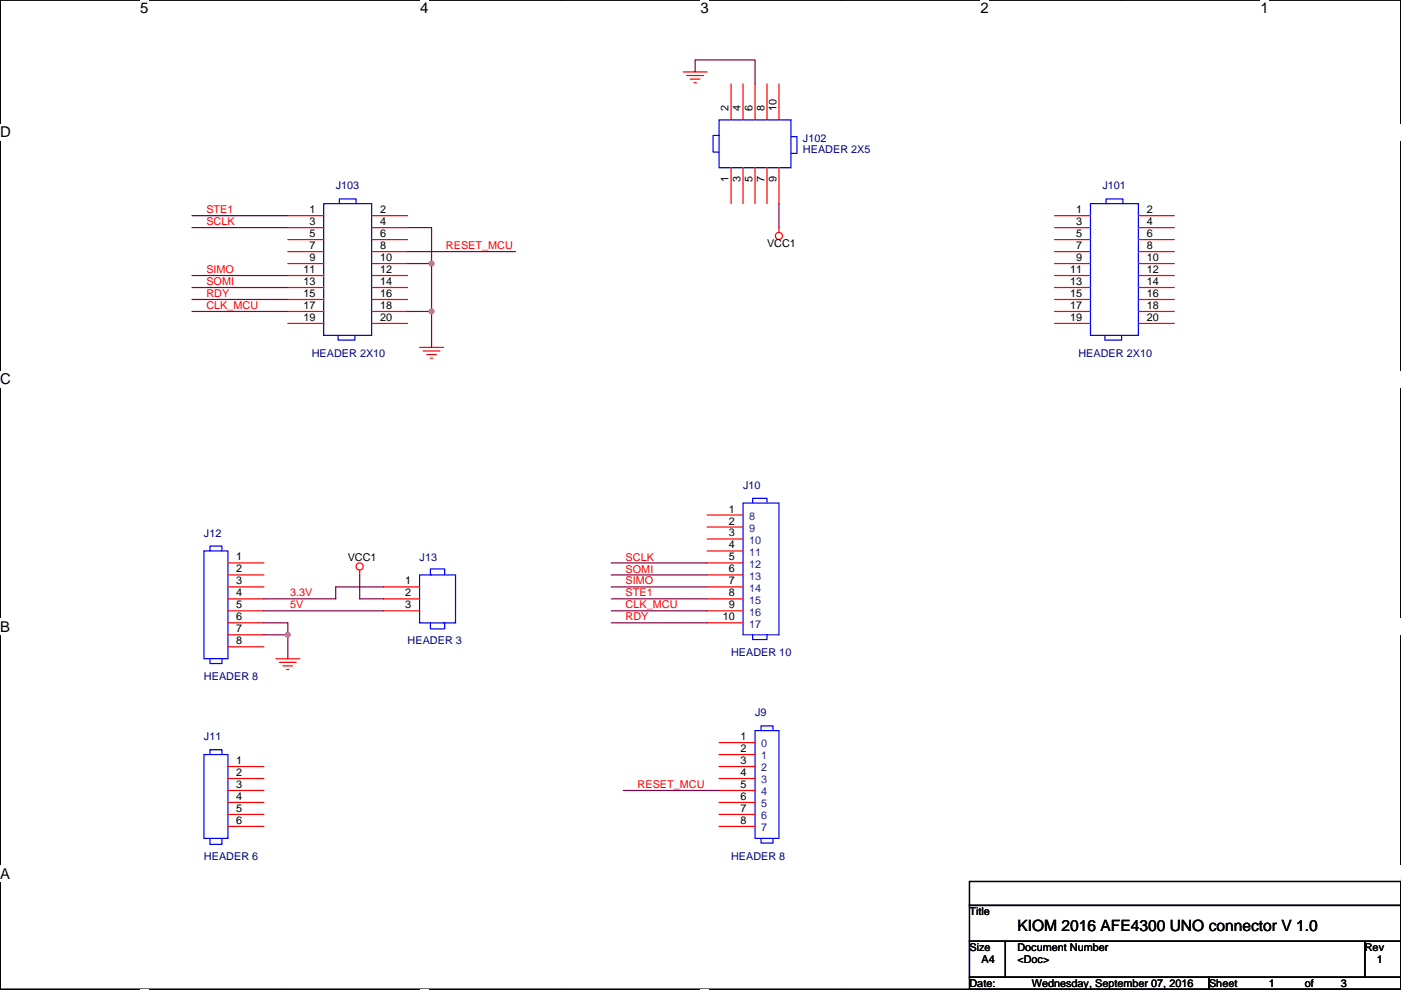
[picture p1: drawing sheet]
<svg xmlns="http://www.w3.org/2000/svg" width="297mm" height="210mm" viewBox="0 0 297 210" stroke-linecap="round" stroke-linejoin="round" font-family="sans-serif">
<path d="M.1 0h296.9v209.8h-296.9z" fill="none" stroke="#000" stroke-width=".25"/>
<g fill="#fff">
<path d="M29.7 0h1.8v3.5h-1.8z"/>
<path d="M29.7 209.8l1.8 .1z"/>
</g>
<path d="M59.4 0h.1M59.4 209.8h.1" fill="none" stroke="#000" stroke-width=".25"/>
<g fill="#fff">
<path d="M89.1 0h1.8v3.5h-1.8z"/>
<path d="M89.1 209.8l1.8 .1z"/>
</g>
<path d="M118.8 0h.1M118.8 209.8h.1" fill="none" stroke="#000" stroke-width=".25"/>
<g fill="#fff">
<path d="M148.5 0h1.8v3.5h-1.8z"/>
<path d="M148.5 209.8l1.8 .1z"/>
</g>
<path d="M178.2 0h.1M178.2 209.8h.1" fill="none" stroke="#000" stroke-width=".25"/>
<g fill="#fff">
<path d="M207.9 0h1.7v3.5h-1.7z"/>
<path d="M207.9 209.8l1.7 .1z"/>
</g>
<path d="M237.6 0h.1M237.6 209.8h.1" fill="none" stroke="#000" stroke-width=".25"/>
<g fill="#fff">
<path d="M267.3 0h1.7v3.5h-1.7z"/>
<path d="M267.3 209.8l1.7 .1z"/>
<path d="M.1 26.2h2.2v3.6h-2.2z"/>
<path d="M297 26.2v3.6z"/>
<path d="M.1 78.7h2.2v3.5h-2.2z"/>
<path d="M297 78.7v3.5z"/>
</g>
<path d="M.1 52.5h.1M297 52.5h.1" fill="none" stroke="#000" stroke-width=".25"/>
<g fill="#fff">
<path d="M.1 131.1h2.1v3.6h-2.1z"/>
<path d="M297 131.1v3.6z"/>
</g>
<path d="M.1 104.9h.1M297 104.9h.1" fill="none" stroke="#000" stroke-width=".25"/>
<g fill="#fff">
<path d="M0 183.6h2.2v3.5h-2.2z"/>
<path d="M297 183.6v3.5z"/>
</g>
<path d="M.1 157.4h.1M297 157.4h.1M205.5 199.7h7.7v7.6h-7.7zM205.5 187h91.5v5h-91.5zM205.5 192h91.5v7.7h-91.5zM213.2 199.7h76.2v7.6h-76.2zM289.4 199.7h7.6v7.6h-7.6zM205.5 207.3h50.8v2.5h-50.8zM256.3 207.3h40.7v2.5h-40.7z" fill="none" stroke="#000" stroke-width=".25"/>
<g fill="none" stroke="#f00" stroke-width=".25">
<path d="M144.8 15.3h5.1M145.6 16h3.6M146.4 16.8h2M147.1 17.5h.5M155 17.8v7.6M157.5 17.8v7.6M160.1 17.8v7.6M162.6 17.8v7.6M165.2 17.8v7.6M155 35.6v7.6M157.5 35.6v7.6M160.1 35.6v7.6"/>
<path d="M162.6 35.6v7.6M165.2 35.6v7.6M61 45.7h7.6M61 48.3h7.6M61 50.8h7.6M61 53.4h7.6M61 55.9h7.6M61 58.4h7.6M78.8 45.7h7.6M78.8 48.3h7.6M78.8 50.8h7.6M78.8 53.4h7.6"/>
<path d="M78.8 55.9h7.6M78.8 58.4h7.6M165.2 48.3v1M223.6 45.7h7.6M223.6 48.3h7.6M223.6 50.8h7.6M223.6 53.4h7.6M223.6 55.9h7.6M223.6 58.4h7.6M241.4 45.7h7.6M241.4 48.3h7.6M241.4 50.8h7.6"/>
<path d="M241.4 53.4h7.6M241.4 55.9h7.6M241.4 58.4h7.6M61 61h7.6M61 63.5h7.6M61 66.1h7.6M61 68.6h7.6M78.8 61h7.6M78.8 63.5h7.6M78.8 66.1h7.6M78.8 68.6h7.6M89 73.7h5"/>
<path d="M89.7 74.4h3.6M90.5 75.2h2M91.2 76h.6M223.6 61h7.6M223.6 63.5h7.6M223.6 66.1h7.6M223.6 68.6h7.6M241.4 61h7.6M241.4 63.5h7.6M241.4 66.1h7.6M241.4 68.6h7.6M48.3 119.4h7.6"/>
<path d="M149.9 109.2h7.6M149.9 111.8h7.6M149.9 114.3h7.6M149.9 116.9h7.6M149.9 119.4h7.6M48.3 121.9h7.6M48.3 124.5h7.6M48.3 127h7.6M48.3 129.6h7.6M48.3 132.1h7.6M48.3 134.6h7.6M48.3 137.2h7.6"/>
<path d="M58.5 139.7h5.1M76.3 120.9v1M81.3 124.5h7.7M81.3 127h7.7M81.3 129.6h7.7M149.9 121.9h7.6M149.9 124.5h7.6M149.9 127h7.6M149.9 129.6h7.6M149.9 132.1h7.6M59.2 140.5h3.6M60 141.2h2"/>
<path d="M60.8 142h.5M152.5 157.5h7.6M48.3 162.6h7.6M48.3 165.1h7.6M48.3 167.7h7.6M48.3 170.2h7.6M48.3 172.7h7.6M48.3 175.3h7.6M152.5 160h7.6M152.5 162.6h7.6M152.5 165.1h7.6M152.5 167.7h7.6"/>
<path d="M152.5 170.2h7.6M152.5 172.7h7.6M152.5 175.3h7.6"/>
<circle cx="165.1" cy="50" r=".76"/>
<circle cx="76.2" cy="120.1" r=".76"/>
</g>
<g fill="none" stroke="#00f" stroke-width=".25">
<path d="M152.5 25.4h15.2v10.2h-15.2zM152.5 28.7h-1.3v3.6h1.3M167.7 29h1.3v3.5h-1.3M68.6 43.2h10.2v27.9h-10.2zM71.9 43.2v-1h3.6v1M231.2 43.2h10.2v27.9h-10.2zM234.5 43.2v-1h3.6v1M71.7 71.1v1.1h3.5v-1.1M234.2 71.1v1.1h3.6v-1.1M43.2 116.9h5.1v22.8h-5.1zM44.5 116.9v-1.1h2.6v1.1M157.5 106.7h7.7v27.9h-7.7z"/>
<path d="M159.6 106.7v-1h3v1M44.5 139.7v1h2.6v-1M89 121.9h7.6v10.2h-7.6zM91.2 132.1v1.3h3.1v-1.3h-.3M91.5 121.9h-.3v-1.2h3.1v1.2M159.6 134.6v1.1h3v-1.1M160.1 155h5.1v22.8h-5.1zM161.4 155v-1.1h2.5v1.1M43.2 160h5.1v17.8h-5.1zM44.5 160v-1h2.6v1M44.5 177.8v1.3h2.6v-1.3M161.4 177.8v1h2.5v-1"/>
</g>
<g fill="none" stroke="#800040" stroke-width=".25">
<path d="M147.4 15.3v-2.6h12.7v5.1M40.7 45.7h20.3M40.7 58.4h20.3M40.7 48.3h20.3M86.4 53.4h22.9M86.4 48.3h5.1v7.6M86.4 55.9h5.1v10.2M165.2 43.2v5.1M40.7 63.5h20.3M40.7 66.1h20.3M40.7 61h20.3M86.4 66.1h5.1v7.6"/>
<path d="M129.6 119.4h20.3M55.9 134.6h5.1M55.9 132.1h5.1v2.5M55.9 129.6h25.4M61 134.6v5.1M76.3 121.9v5.1h5M81.3 124.5h-10.1v2.5h-15.3M129.6 121.9h20.3M129.6 127h20.3M129.6 124.5h20.3M129.6 132.1h20.3M129.6 129.6h20.3"/>
<path d="M132.1 167.7h20.4"/>
</g>
<g fill="#f0f" stroke="#f0f" stroke-width=".25">
<circle cx="61" cy="134.6" r=".5"/>
<circle cx="91.5" cy="55.9" r=".5"/>
<circle cx="91.5" cy="66" r=".5"/>
</g>
<text font-size="3.3" x="215.7" y="197.5">KIOM 2016 AFE4300 UNO connector V 1.0</text>
<g font-size="3.2">
<text x="29.7" y="2.8">5</text>
<text x="89.1" y="2.8">4</text>
<text x="148.5" y="2.8">3</text>
<text x="207.9" y="2.8">2</text>
<text x="267.3" y="2.8">1</text>
<text x=".1" y="29.1">D</text>
<text x=".1" y="81.5">C</text>
<text x=".1" y="134">B</text>
<text x=".1" y="186.4">A</text>
<text x="297" y="186.4">A</text>
</g>
<g font-size="2.3">
<text x="154.5" y="23.6" transform="rotate(-90 154.5 23.6)">2</text>
<text x="157" y="23.6" transform="rotate(-90 157 23.6)">4</text>
<text x="159.6" y="23.6" transform="rotate(-90 159.6 23.6)">6</text>
<text x="162.1" y="23.6" transform="rotate(-90 162.1 23.6)">8</text>
<text x="164.6" y="23.6" transform="rotate(-90 164.6 23.6)">10</text>
<text x="154.5" y="38.7" transform="rotate(-90 154.5 38.7)">1</text>
<text x="157" y="38.7" transform="rotate(-90 157 38.7)">3</text>
<text x="159.6" y="38.7" transform="rotate(-90 159.6 38.7)">5</text>
<text x="162.1" y="38.7" transform="rotate(-90 162.1 38.7)">7</text>
<text x="164.6" y="38.7" transform="rotate(-90 164.6 38.7)">9</text>
<text x="65.6" y="45.2">1</text>
<text x="65.6" y="47.8">3</text>
<text x="80.6" y="45.2">2</text>
<text x="80.6" y="47.8">4</text>
<text x="228.2" y="45.2">1</text>
<text x="228.2" y="47.8">3</text>
<text x="243.1" y="45.2">2</text>
<text x="243.1" y="47.8">4</text>
<text x="65.6" y="50.3">5</text>
<text x="65.6" y="52.8">7</text>
<text x="80.6" y="50.3">6</text>
<text x="80.6" y="52.8">8</text>
<text x="162.6" y="52.4">VCC1</text>
<text x="228.2" y="50.3">5</text>
<text x="228.2" y="52.8">7</text>
<text x="243.1" y="50.3">6</text>
<text x="243.1" y="52.8">8</text>
<text x="64.3" y="57.9">11</text>
<text x="65.6" y="55.4">9</text>
<text x="80.6" y="55.4">10</text>
<text x="80.6" y="57.9">12</text>
<text x="226.9" y="57.9">11</text>
<text x="228.2" y="55.4">9</text>
<text x="243.1" y="55.4">10</text>
<text x="243.1" y="57.9">12</text>
<text x="64.3" y="60.5">13</text>
<text x="64.3" y="63">15</text>
<text x="64.3" y="65.5">17</text>
<text x="80.6" y="60.5">14</text>
<text x="80.6" y="63">16</text>
<text x="80.6" y="65.5">18</text>
<text x="226.9" y="60.5">13</text>
<text x="226.9" y="63">15</text>
<text x="226.9" y="65.5">17</text>
<text x="243.1" y="60.5">14</text>
<text x="243.1" y="63">16</text>
<text x="243.1" y="65.5">18</text>
<text x="64.3" y="68.1">19</text>
<text x="80.6" y="68.1">20</text>
<text x="226.9" y="68.1">19</text>
<text x="243.1" y="68.1">20</text>
<text x="154.5" y="108.7">1</text>
<text x="154.5" y="111.3">2</text>
<text x="154.5" y="113.8">3</text>
<text x="50.1" y="118.9">1</text>
<text x="73.7" y="118.9">VCC1</text>
<text x="154.5" y="116.3">4</text>
<text x="154.5" y="118.9">5</text>
<text x="50.1" y="121.4">2</text>
<text x="50.1" y="124">3</text>
<text x="85.9" y="124">1</text>
<text x="154.5" y="121.4">6</text>
<text x="154.5" y="124">7</text>
<text x="50.1" y="126.5">4</text>
<text x="50.1" y="129">5</text>
<text x="50.1" y="131.6">6</text>
<text x="85.9" y="126.5">2</text>
<text x="85.9" y="129">3</text>
<text x="153.2" y="131.6">10</text>
<text x="154.5" y="126.5">8</text>
<text x="154.5" y="129">9</text>
<text x="50.1" y="134.1">7</text>
<text x="50.1" y="136.7">8</text>
<text x="157" y="157">1</text>
<text x="157" y="159.5">2</text>
<text x="50.1" y="162.1">1</text>
<text x="50.1" y="164.6">2</text>
<text x="50.1" y="167.1">3</text>
<text x="157" y="162.1">3</text>
<text x="157" y="164.6">4</text>
<text x="157" y="167.1">5</text>
<text x="50.1" y="169.7">4</text>
<text x="50.1" y="172.2">5</text>
<text x="157" y="169.7">6</text>
<text x="157" y="172.2">7</text>
<text x="50.1" y="174.8">6</text>
<text x="157" y="174.8">8</text>
<text x="205.5" y="194.1">Title</text>
<text x="205.5" y="201.7">Size</text>
<text x="215.7" y="201.7">Document Number</text>
<text x="289.4" y="201.7">Rev</text>
<text x="205.5" y="209.3">Date:</text>
<text x="208.1" y="204.3">A4</text>
<text x="215.7" y="204.3">&lt;Doc&gt;</text>
<text x="218.8" y="209.3">Wednesday, September 07, 2016</text>
<text x="256.3" y="209.3">Sheet</text>
<text x="269" y="209.3">1</text>
<text x="276.7" y="209.3">of</text>
<text x="284.3" y="209.3">3</text>
<text x="291.9" y="204.3">1</text>
</g>
<g font-size="2.3" fill="#000080">
<text x="170.2" y="30">J102</text>
<text x="170.2" y="32.6">HEADER 2X5</text>
<text x="71.2" y="40.2">J103</text>
<text x="233.7" y="40.2">J101</text>
<text x="66.1" y="75.7">HEADER 2X10</text>
<text x="228.7" y="75.7">HEADER 2X10</text>
<text x="157.5" y="103.7">J10</text>
<text x="43.2" y="113.8">J12</text>
<text x="89" y="118.9">J13</text>
<text x="86.4" y="136.7">HEADER 3</text>
<text x="155" y="139.2">HEADER 10</text>
<text x="43.2" y="144.3">HEADER 8</text>
<text x="160.1" y="151.9">J9</text>
<text x="43.2" y="157">J11</text>
<text x="43.2" y="182.4">HEADER 6</text>
<text x="155" y="182.4">HEADER 8</text>
</g>
<g font-size="2.3" fill="#f00">
<text x="43.7" y="45.2">STE1</text>
<text x="43.7" y="47.8">SCLK</text>
<text x="94.5" y="52.7">RESET_MCU</text>
<text x="43.7" y="57.9">SIMO</text>
<text x="43.7" y="63">RDY</text>
<text x="43.7" y="65.4">CLK_MCU</text>
<text x="43.7" y="60.5">SOMI</text>
<text x="132.6" y="118.9">SCLK</text>
<text x="132.6" y="121.4">SOMI</text>
<text x="132.6" y="124">SIMO</text>
<text x="61.5" y="129.1">5V</text>
<text x="61.5" y="126.5">3.3V</text>
<text x="132.6" y="126.5">STE1</text>
<text x="132.6" y="131.6">RDY</text>
<text x="132.6" y="128.9">CLK_MCU</text>
<text x="135.2" y="167">RESET_MCU</text>
</g>
<g font-size="2.3" fill="#004080">
<text x="158.8" y="110.3">8</text>
<text x="158.8" y="112.8">9</text>
<text x="158.8" y="115.4">10</text>
<text x="158.8" y="117.9">11</text>
<text x="158.8" y="120.4">12</text>
<text x="158.8" y="123">13</text>
<text x="158.8" y="125.5">14</text>
<text x="158.8" y="128.1">15</text>
<text x="158.8" y="130.6">16</text>
<text x="158.8" y="133.1">17</text>
<text x="161.4" y="158.5">0</text>
<text x="161.4" y="161.1">1</text>
<text x="161.4" y="163.6">2</text>
<text x="161.4" y="166.2">3</text>
<text x="161.4" y="168.7">4</text>
<text x="161.4" y="171.2">5</text>
<text x="161.4" y="173.8">6</text>
<text x="161.4" y="176.3">7</text>
</g>
</svg>
